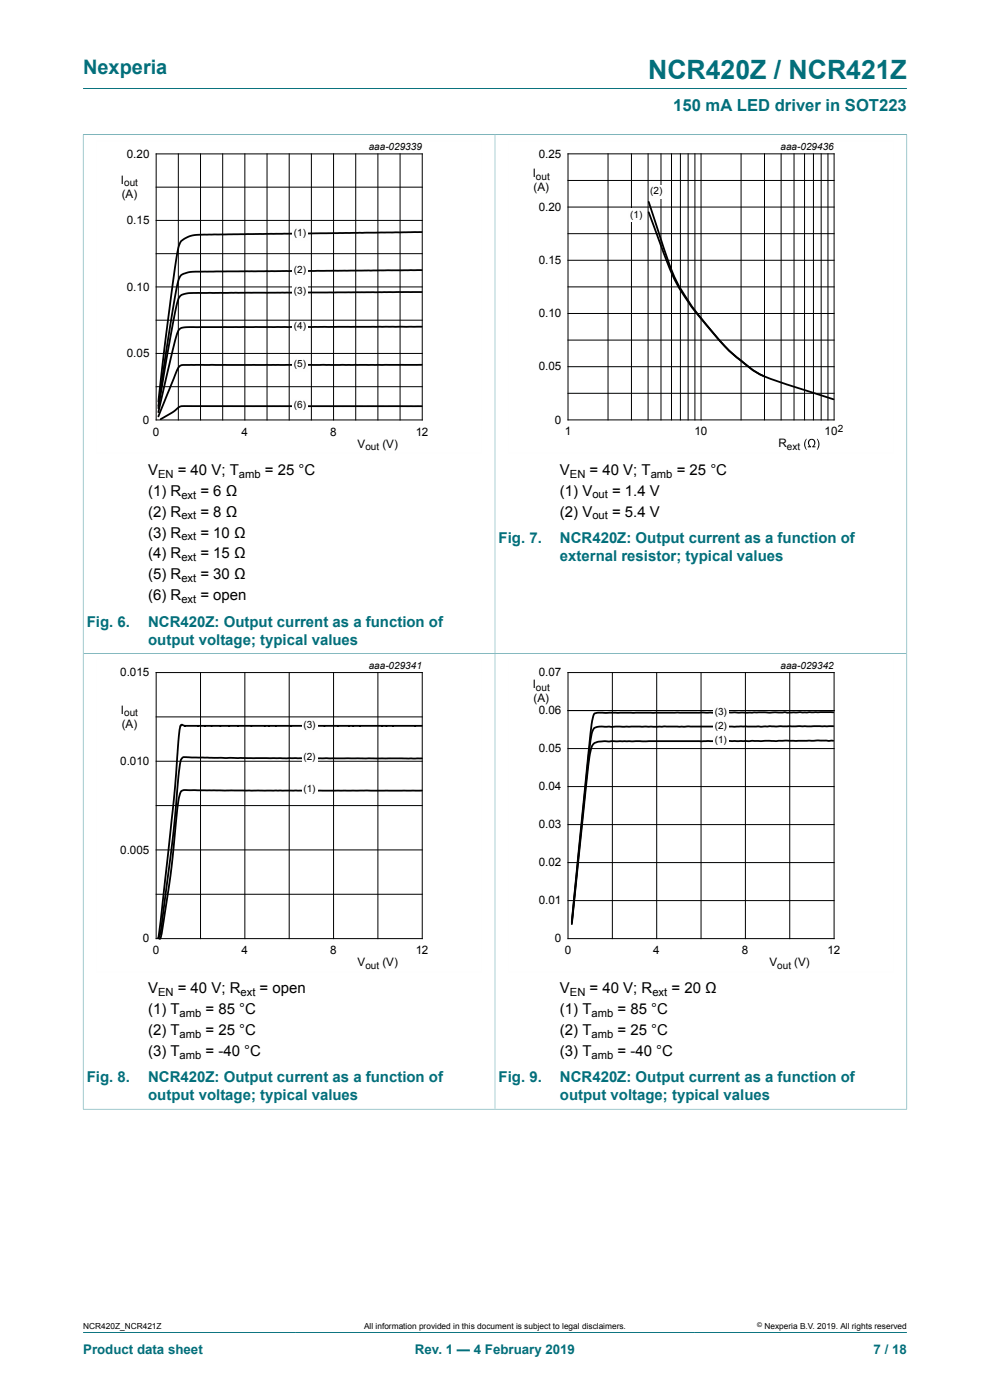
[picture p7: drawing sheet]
<svg xmlns="http://www.w3.org/2000/svg" width="210mm" height="297mm" viewBox="0 0 210 297" stroke-linecap="round" stroke-linejoin="round" font-family="sans-serif">
<path d="M17.6 18.8h174.8M17.6 28.5v110.1h87.4v-110h-87.4" fill="none" stroke="#036f7b" stroke-width=".21"/>
<path d="M102.3 29.8h-81.9v66.3h81.9" fill="none" stroke="#fefefe" stroke-width=".21"/>
<g fill="none" stroke="#000" stroke-width=".21">
<path d="M33.1 32.6h56.5v56.5h-56.5zM33.1 39.7h56.5M37.8 32.6v56.5M42.5 32.6v56.5M47.2 32.6v56.5M51.9 32.6v56.5M56.6 32.6v56.5M61.3 32.6v56.5M66 32.6v56.5M70.8 32.6v56.5M75.5 32.6v56.5M80.2 32.6v56.5"/>
<path d="M84.9 32.6v56.5M33.1 53.8h56.5M33.1 46.8h56.5M33.1 75h56.5M33.1 67.9h56.5M33.1 60.9h56.5M33.1 82h56.5"/>
</g>
<path d="M89.5 49.2l-47.8 .6a4.7 4.7 0 0 0-3.5 1.8 78.2 78.2 0 0 0-1.9 10.9l-2.7 22.7M89.5 57.3l-48.7 .4a4.6 4.6 0 0 0-2.5 .8 28.2 28.2 0 0 0-1.7 7.2l-3 20.4M89.5 62l-48.7 .2a4.1 4.1 0 0 0-2.7 .7 31.6 31.6 0 0 0-1.7 7.1l-2.8 16.6M89.5 69.3l-48.9 .1a5.1 5.1 0 0 0-2.5 .4l-.4 .6-.5 1.8-3.6 15.2M89.5 77.4h-49.5a2.03 2.03 0 0 0-2.5 1.3l-3.9 9.6M89.5 86.2h-49.2a3.5 3.5 0 0 0-3.6 1.2l-2.6 1.5" fill="none" stroke="#000" stroke-width=".38"/>
<g fill="#fefefe">
<path d="M62.1 48.2h3.2v2.8h-3.2z"/>
<path d="M62.1 60.5h3.2v2.9h-3.2z"/>
<path d="M62.1 55.9h3.2v2.9h-3.2z"/>
<path d="M62.1 68.3h3.2v2.4h-3.2z"/>
<path d="M62.1 76h3.2v2.8h-3.2z"/>
<path d="M62.1 84.7h3.2v2.8h-3.2z"/>
</g>
<path d="M192.4 28.5v110.1h-87.4v-110h87.4" fill="none" stroke="#036f7b" stroke-width=".21"/>
<path d="M189.6 29.8h-81.8v66.3h81.8" fill="none" stroke="#fefefe" stroke-width=".21"/>
<g fill="none" stroke="#000" stroke-width=".21">
<path d="M120.5 32.6h56.4v56.5h-56.4zM120.5 38.3h56.4M129 32.6v56.5M133.9 32.6v56.5M137.5 32.6v56.5M140.2 32.6v56.5M142.4 32.6v56.5M144.3 32.6v56.5M146 32.6v56.5M147.4 32.6v56.5M148.7 32.6v56.5M157.2 32.6v56.5"/>
<path d="M162.2 32.6v56.5M165.7 32.6v56.5M168.4 32.6v56.5M170.7 32.6v56.5M172.6 32.6v56.5M174.2 32.6v56.5M175.6 32.6v56.5M120.5 49.6h56.4M120.5 43.9h56.4M120.5 55.2h56.4M120.5 60.9h56.4M120.5 72.1h56.4"/>
<path d="M120.5 66.5h56.4M120.5 77.8h56.4M120.5 83.4h56.4"/>
</g>
<g fill="#fefefe">
<path d="M133.4 44.3h3.2v2.8h-3.2z"/>
<path d="M137.7 39.3h3.2v2.8h-3.2z"/>
</g>
<path d="M137.6 45l3 8.1a45.5 45.5 0 0 0 9.7 16.4 39.9 39.9 0 0 0 10.9 9.9l.9 .4M137.6 42.8l3 9.2a45.4 45.4 0 0 0 10.3 18.1 38.1 38.1 0 0 0 10.3 9.3l.9 .5M162.1 79.9l4.2 1.5 10.5 3.3M89.5 154h-50.3a.59 .59 0 0 0-.6-.2 .59 .59 0 0 0-.4 .5l-1.4 15.9-3.2 28.8M89.5 160.9h-28.8l-21-.3a1.09 1.09 0 0 0-1.5 1.3l-1.4 15-2.3 17.9a11.1 11.1 0 0 1-.9 4.2M89.5 167.7l-49.9-.1a1.25 1.25 0 0 0-1.6 1.4l-2.1 18.8-1.7 10.9-.3 .5-.3-.2" fill="none" stroke="#000" stroke-width=".38"/>
<path d="M171 93.1h.2l-.2 .4a2.01 2.01 0 0 0 .2 1.9 1.57 1.57 0 0 1-.2-2.3zM171.6 93.3a.84 .84 0 0 1 1.2 .1 .84 .84 0 0 1-.2 1.3h.4v.2h-.7v-.2a.69 .69 0 0 0 .5-.9 .69 .69 0 0 0-.9-.4l-.3 .4a.8 .8 0 0 0 .4 .9v.2h-.6v-.2h.3l-.3-.8zM173.2 93.1a1.44 1.44 0 0 1 0 2.3 2.05 2.05 0 0 0 0-2.3z" fill="#000"/>
<path d="M17.6 235.3h87.4v-96.7h-87.4v96.8" fill="none" stroke="#036f7b" stroke-width=".21"/>
<path d="M33.1 142.7h56.5v56.4h-56.5zM33.1 152.1h56.5M42.5 142.7v56.4M51.9 142.7v56.4M61.3 142.7v56.4M70.8 142.7v56.4M80.2 142.7v56.4M33.1 161.5h56.5M33.1 170.9h56.5M33.1 180.3h56.5M33.1 189.7h56.5" fill="none" stroke="#000" stroke-width=".21"/>
<path d="M102.3 139.9h-81.9v66.3h81.9" fill="none" stroke="#fefefe" stroke-width=".21"/>
<g fill="#fefefe">
<path d="M64.1 166.2h3.2v2.8h-3.2z"/>
<path d="M64.1 152.4h3.2v2.8h-3.2z"/>
<path d="M64.1 159.3h3.2v2.8h-3.2z"/>
</g>
<path d="M192.4 235.3h-87.4v-96.7h87.4v96.8" fill="none" stroke="#036f7b" stroke-width=".21"/>
<path d="M120.5 150.7h56.4M120.5 158.8h56.4M120.5 142.7h56.4v56.4h-56.4zM129.9 142.7v56.4M139.3 142.7v56.4M148.7 142.7v56.4M158.1 142.7v56.4M167.5 142.7v56.4M120.5 166.9h56.4M120.5 174.9h56.4M120.5 183h56.4M120.5 191.1h56.4" fill="none" stroke="#000" stroke-width=".21"/>
<path d="M189.6 139.9h-81.8v66.3h81.8" fill="none" stroke="#fefefe" stroke-width=".21"/>
<path d="M176.8 151.1l-49.6 .1a1.27 1.27 0 0 0-1.5 1.4l-.9 7.8-3.5 35.1M176.8 154.1l-48.2 .1a4 4 0 0 0-2.6 .4 18.1 18.1 0 0 0-1.2 6.1l-3.5 35.1M176.8 157.2h-48.4a4.1 4.1 0 0 0-2.6 .7 22.5 22.5 0 0 0-1.3 7.2l-3.2 31" fill="none" stroke="#000" stroke-width=".38"/>
<g fill="#fefefe">
<path d="M151.3 155.7h3.2v2.8h-3.2z"/>
<path d="M151.3 149.7h3.2v2.8h-3.2z"/>
<path d="M151.3 152.6h3.2v2.9h-3.2z"/>
</g>
<path d="M17.6 282.6h174.8" fill="none" stroke="#036f7b" stroke-width=".21"/>
<text font-size="5.6" fill="#036f7b" x="137.5" y="16.8">NCR420Z / NCR421Z</text>
<text font-size="4.2" fill="#036f7b" x="17.6" y="15.6">Nexperia</text>
<text font-size="3.5" fill="#036f7b" x="142.8" y="23.7">150 mA LED driver in SOT223</text>
<g font-size="3.2">
<text x="31.4" y="100.7">V</text>
<text x="37.7" y="100.7">= 40 V; T</text>
<text x="56.2" y="100.7">= 25 °C</text>
<text x="118.8" y="100.7">V</text>
<text x="125.1" y="100.7">= 40 V; T</text>
<text x="143.5" y="100.7">= 25 °C</text>
<text x="31.4" y="105.1">(1) R</text>
<text x="42.5" y="105.1">= 6 Ω</text>
<text x="118.8" y="105.1">(1) V</text>
<text x="129.8" y="105.1">= 1.4 V</text>
<text x="31.4" y="109.6">(2) R</text>
<text x="42.5" y="109.6">= 8 Ω</text>
<text x="118.8" y="109.6">(2) V</text>
<text x="129.8" y="109.6">= 5.4 V</text>
<text x="31.4" y="114">(3) R</text>
<text x="31.4" y="118.5">(4) R</text>
<text x="42.5" y="114">= 10 Ω</text>
<text x="42.5" y="118.5">= 15 Ω</text>
<text x="31.4" y="122.9">(5) R</text>
<text x="42.5" y="122.9">= 30 Ω</text>
<text x="31.4" y="127.4">(6) R</text>
<text x="42.5" y="127.4">= open</text>
<text x="31.4" y="210.7">V</text>
<text x="31.4" y="215.2">(1) T</text>
<text x="37.7" y="210.7">= 40 V; R</text>
<text x="43.6" y="215.2">= 85 °C</text>
<text x="55.1" y="210.7">= open</text>
<text x="118.8" y="210.7">V</text>
<text x="118.8" y="215.2">(1) T</text>
<text x="125.1" y="210.7">= 40 V; R</text>
<text x="131" y="215.2">= 85 °C</text>
<text x="142.4" y="210.7">= 20 Ω</text>
<text x="31.4" y="219.6">(2) T</text>
<text x="43.6" y="219.6">= 25 °C</text>
<text x="118.8" y="219.6">(2) T</text>
<text x="131" y="219.6">= 25 °C</text>
<text x="31.4" y="224.1">(3) T</text>
<text x="43.6" y="224.1">= -40 °C</text>
<text x="118.8" y="224.1">(3) T</text>
<text x="131" y="224.1">= -40 °C</text>
</g>
<g font-size="3.2" fill="#036f7b">
<text x="105.8" y="115.1">Fig. 7.</text>
<text x="118.8" y="115.1">NCR420Z: Output current as a function of</text>
<text x="118.8" y="119">external resistor; typical values</text>
<text x="18.4" y="132.9">Fig. 6.</text>
<text x="31.4" y="132.9">NCR420Z: Output current as a function of</text>
<text x="31.4" y="136.7">output voltage; typical values</text>
<text x="18.4" y="229.6">Fig. 8.</text>
<text x="31.4" y="229.6">NCR420Z: Output current as a function of</text>
<text x="31.4" y="233.4">output voltage; typical values</text>
<text x="105.8" y="229.6">Fig. 9.</text>
<text x="118.8" y="229.6">NCR420Z: Output current as a function of</text>
<text x="118.8" y="233.4">output voltage; typical values</text>
</g>
<g font-size="2.8" fill="#036f7b">
<text x="17.6" y="287.2">Product data sheet</text>
<text x="88" y="287.2">Rev. 1 — 4 February 2019</text>
<text x="185.3" y="287.2">7 / 18</text>
</g>
<g font-size="2.5">
<text x="26.9" y="33.4">0.20</text>
<text x="114.3" y="33.4">0.25</text>
<text x="25.6" y="39">I</text>
<text x="25.8" y="42">(A)</text>
<text x="113" y="37.6">I</text>
<text x="113.2" y="40.6">(A)</text>
<text x="26.9" y="47.5">0.15</text>
<text x="114.3" y="44.8">0.20</text>
<text x="114.3" y="56.1">0.15</text>
<text x="26.9" y="61.7">0.10</text>
<text x="114.3" y="67.3">0.10</text>
<text x="26.9" y="75.8">0.05</text>
<text x="114.3" y="78.6">0.05</text>
<text x="30.3" y="89.9">0</text>
<text x="117.7" y="89.9">0</text>
<text x="32.4" y="92.4">0</text>
<text x="51.2" y="92.4">4</text>
<text x="70" y="92.4">8</text>
<text x="75.9" y="95">V</text>
<text x="81.1" y="95">(V)</text>
<text x="88.2" y="92.4">12</text>
<text x="119.8" y="92.3">1</text>
<text x="147.3" y="92.3">10</text>
<text x="165.1" y="94.9">R</text>
<text x="174.9" y="92.3">10</text>
<text x="25.5" y="143.5">0.015</text>
<text x="114.3" y="143.5">0.07</text>
<text x="113" y="146">I</text>
<text x="113.2" y="149">(A)</text>
<text x="25.6" y="151.4">I</text>
<text x="25.8" y="154.3">(A)</text>
<text x="114.3" y="151.5">0.06</text>
<text x="114.3" y="159.6">0.05</text>
<text x="25.5" y="162.3">0.010</text>
<text x="114.3" y="167.7">0.04</text>
<text x="114.3" y="175.7">0.03</text>
<text x="25.5" y="181.1">0.005</text>
<text x="114.3" y="183.8">0.02</text>
<text x="114.3" y="191.9">0.01</text>
<text x="30.3" y="199.9">0</text>
<text x="32.4" y="202.5">0</text>
<text x="51.2" y="202.5">4</text>
<text x="70" y="202.5">8</text>
<text x="88.2" y="202.5">12</text>
<text x="117.7" y="199.9">0</text>
<text x="119.8" y="202.5">0</text>
<text x="138.6" y="202.5">4</text>
<text x="157.4" y="202.5">8</text>
<text x="175.5" y="202.5">12</text>
<text x="75.9" y="205">V</text>
<text x="81.1" y="205">(V)</text>
<text x="163.2" y="205">V</text>
<text x="168.5" y="205">(V)</text>
</g>
<g font-size="2.4">
<text x="33.5" y="101.3">EN</text>
<text x="50.7" y="101.3">amb</text>
<text x="120.9" y="101.3">EN</text>
<text x="138" y="101.3">amb</text>
<text x="38.5" y="105.8">ext</text>
<text x="125.6" y="105.7">out</text>
<text x="38.5" y="110.2">ext</text>
<text x="125.6" y="110.2">out</text>
<text x="38.5" y="114.6">ext</text>
<text x="38.5" y="119.1">ext</text>
<text x="38.5" y="123.5">ext</text>
<text x="38.5" y="128">ext</text>
<text x="33.5" y="211.3">EN</text>
<text x="38.1" y="215.8">amb</text>
<text x="51" y="211.3">ext</text>
<text x="120.9" y="211.3">EN</text>
<text x="125.5" y="215.8">amb</text>
<text x="138.4" y="211.3">ext</text>
<text x="38.1" y="220.2">amb</text>
<text x="125.5" y="220.2">amb</text>
<text x="38.1" y="224.7">amb</text>
<text x="125.5" y="224.7">amb</text>
</g>
<g font-size="2.1">
<text x="78.2" y="31.8">aaa-029339</text>
<text x="165.6" y="31.7">aaa-029436</text>
<text x="26.3" y="39.5">out</text>
<text x="113.7" y="38.1">out</text>
<text x="137.9" y="41.2">(2)</text>
<text x="133.7" y="46.2">(1)</text>
<text x="62.3" y="50.1">(1)</text>
<text x="62.3" y="57.9">(2)</text>
<text x="62.3" y="62.5">(3)</text>
<text x="62.3" y="69.8">(4)</text>
<text x="62.3" y="77.9">(5)</text>
<text x="62.3" y="86.7">(6)</text>
<text x="77.5" y="95.5">out</text>
<text x="166.9" y="95.4">ext</text>
<text x="177.7" y="91.5">2</text>
<text x="78.2" y="141.8">aaa-029341</text>
<text x="165.6" y="141.8">aaa-029342</text>
<text x="113.7" y="146.5">out</text>
<text x="26.3" y="151.9">out</text>
<text x="64.4" y="154.3">(3)</text>
<text x="151.6" y="151.6">(3)</text>
<text x="151.6" y="154.6">(2)</text>
<text x="64.4" y="161.2">(2)</text>
<text x="151.6" y="157.6">(1)</text>
<text x="64.4" y="168.1">(1)</text>
<text x="77.5" y="205.5">out</text>
<text x="164.9" y="205.5">out</text>
</g>
<g font-size="1.8">
<text x="17.6" y="282">NCR420Z_NCR421Z</text>
<text x="77.2" y="282">All information provided in this document is subject to legal disclaimers.</text>
<text x="162.2" y="282">Nexperia B.V. 2019. All rights reserved</text>
</g>
<text font-size="1.4" x="160.6" y="281.6">©</text>
</svg>
